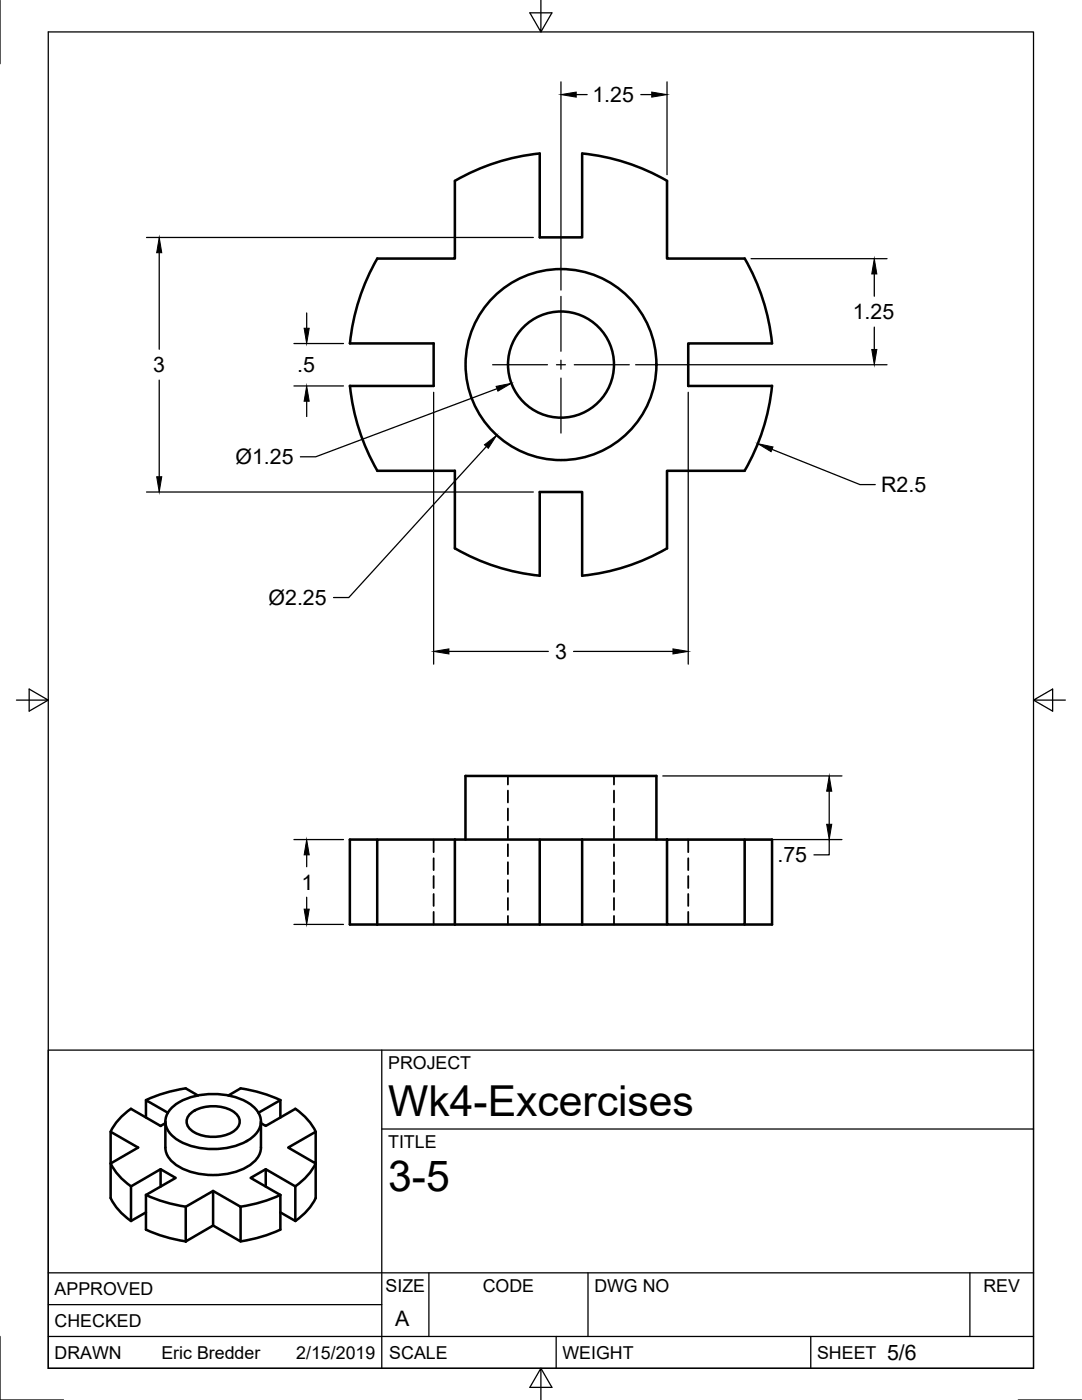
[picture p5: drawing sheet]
<svg xmlns="http://www.w3.org/2000/svg" width="216mm" height="279mm" viewBox="0 0 216 279" stroke-linecap="round" stroke-linejoin="round" font-family="sans-serif">
<!-- layer: Visible -->
<g fill="none" stroke="#000" stroke-width=".51">
<path d="M90.8 36.1v15.5h-15.5a42.4 42.4 0 0 0-5.5 16.9M90.8 36.1a41.9 41.9 0 0 1 16.9-5.5v16.8h8.5v-16.8a41.8 41.8 0 0 1 16.9 5.5M133.1 36.1v15.5h15.5a42.3 42.3 0 0 1 5.5 16.9h-16.8v8.5h16.8M69.8 68.5h16.7v8.5h-16.7M69.8 77a42.4 42.4 0 0 0 5.5 16.9M154.1 77a42.4 42.4 0 0 1-5.5 16.9M75.3 94h15.5v15.5M148.6 94h-15.5v15.4a42.3 42.3 0 0 1-16.9 5.5M90.8 109.4a42.3 42.3 0 0 0 16.9 5.5M107.7 114.9v-16.7h8.5v16.7M75.3 167.6h-5.5v16.9h5.5M90.8 167.6h16.9"/>
<path d="M90.8 167.6h-15.5v16.9M90.8 167.6v16.9M92.9 167.6v-12.7h38.1v12.7M116.2 167.6h16.9M116.2 167.6h-8.5v16.9M116.2 167.6v16.9M133.1 167.6h15.5v16.9h-15.5zM148.6 167.6h5.5v16.9h-5.5M75.3 184.5h15.5M90.8 184.5h16.9M107.7 184.5h8.5M116.2 184.5h16.9"/>
<path d="M39.5 218.6l-2.4-1.4a29.3 29.3 0 0 0-8 2.3M48 217.2l-2.4 1.4M48 217.2a29.3 29.3 0 0 1 7.9 2.3M55.9 219.6v3.4M55.9 219.6l-4.3 2.5M22.1 232.2v-6.3l5.5 3.1-5.5 3.2v6.9a11.9 11.9 0 0 0 4 4.6M22.1 232.2a11.9 11.9 0 0 0 4 4.5M26.1 236.8l5.9-3.5 3.1 1.8-6 3.4M26.1 236.8v6.9M29.1 238.5v6.9a28.9 28.9 0 0 0 8 2.3M29.1 238.5a28.9 28.9 0 0 0 8 2.3M32 233.3v3.5"/>
<path d="M33 223.8v5.2a5 5 0 0 0 3.3 4.2 14.9 14.9 0 0 0 13.4-.6 4.7 4.7 0 0 0 2.4-3.6v-5.2M33 224.2l-1 .5-5.9-3.4a11.9 11.9 0 0 0-4 4.5M33.5 222.1l-4.4-2.5v3.4M34.1 221.2a12.3 12.3 0 0 1 9.7-2.8 10.2 10.2 0 0 1 7.7 3.5 3.7 3.7 0 0 1-1.3 5.2 14.3 14.3 0 0 1-15.3 0 3.7 3.7 0 0 1-.8-5.9zM38.1 222.1a7.8 7.8 0 0 1 8.9 0 2.06 2.06 0 0 1 0 3.4 7.8 7.8 0 0 1-8.9 0 2.06 2.06 0 0 1 0-3.4zM42.5 237.7l5.5 3.1v7l-5.5-3.2M52.1 224.2l.9 .5 5.9-3.4a11.9 11.9 0 0 1 4.1 4.5M53 233.3v3.5M55.9 238.5a28.9 28.9 0 0 1-7.9 2.3M55.9 238.5v6.9a28.9 28.9 0 0 1-7.9 2.3M58.9 236.8l-5.9-3.5-3 1.8 5.9 3.4M58.9 236.8v6.9"/>
<path d="M63 232.2a11.9 11.9 0 0 1-4.1 4.5M63 232.2l-5.5-3.2 5.5-3.1v13.2a11.9 11.9 0 0 1-4.1 4.6M29.1 242l-3 1.7M37.1 240.8l5.4-3.1v6.9l-5.4 3.2zM55.9 242l3 1.7"/>
<circle cx="111.9" cy="72.8" r="19.1"/>
<circle cx="112" cy="72.8" r="10.6"/>
</g>
<!-- layer: Hidden -->
<g fill="none" stroke="#000" stroke-width=".36">
<path d="M101.3 154.9v1.7M101.3 157.8v2.3M122.5 154.9v1.7M122.5 157.8v2.3M86.5 167.6v2.5M86.5 171.3v2.4M86.5 174.8v2.4M86.5 178.4v2.4M101.3 161.4v2.3M101.3 164.9v2.4M101.3 168.5v2.4M101.3 172.1v2.4"/>
<path d="M101.3 175.6v2.4M101.3 179.2v2.4M122.5 161.4v2.3M122.5 164.9v2.4M122.5 168.5v2.4M122.5 172.1v2.4M122.5 175.6v2.4M122.5 179.2v2.4M137.3 167.6v2.5M137.3 171.3v2.4M137.3 174.8v2.4M137.3 178.4v2.4"/>
<path d="M86.5 182v2.5M101.3 182.8v1.7M122.5 182.8v1.7M137.3 182v2.5"/>
</g>
<!-- layer: Border -->
<path d="M0 0v12.7M9.6 6.4h196.6v266.7h-196.6zM107.9 0v6.4l-2.2-3.8h4.4l-2.2 3.8M3.3 139.7h6.3l-3.8-2.2v4.4l3.8-2.2M206.2 139.7l3.8 2.2v-4.4l-3.8 2.2h6.4M0 266.7v12.7h12.7M107.9 273.1l2.2 3.8h-4.4l2.2-3.8v6.3M203.2 279.4h12.7" fill="none" stroke="#000" stroke-width=".25"/>
<!-- layer: Titleblock -->
<path d="M9.6 209.6h196.6v63.5h-196.6zM76.2 209.6v63.5M76.2 225.3h130M9.6 254h196.6M85.6 254v12.7M117.3 254v12.7M193.5 254v12.7M9.6 266.7h196.6M9.6 260.4h66.6M111 266.7v6.4M161.8 266.7v6.4" fill="none" stroke="#000" stroke-width=".25"/>
<!-- layer: Dimensions -->
<g fill="none" stroke="#000" stroke-width=".25">
<path d="M111.9 16.3v41.6M115 18.9h2.2M127.9 18.9h2.1M133.1 16.3v18.6M29.2 47.4h77.2M31.8 50.4v19.3M149.9 51.6h27.1M174.5 54.7v4.4M31.8 75.9v19.2M58.7 68.6h9.8M58.7 77h9.8M61.2 62.5v3"/>
<path d="M86.5 78.3v54.2M99.2 77.6l-36.2 13.6h-3.1M126.8 72.8h50.2M137.3 78.3v54.2M174.5 65.3v4.4M29.2 98.2h77.2M61.2 80.1v3M97 89.1l-27.4 30.2h-3.1M154.1 89.7l17.5 7h3M89.6 130h19.8M114.4 130h19.9M132.2 154.9h35.8"/>
<path d="M165.5 157.9v6.6M58.7 167.6h9.8M61.2 170.6v2.4M61.2 179.1v2.3M132.2 167.6h35.8M165.5 167.6v3h-3.1M58.7 184.5h9.8"/>
</g>
<g fill="#000" stroke="#000" stroke-width=".2">
<path d="M111.9 18.9l3.1-.5v1zM130 18.4l3.1 .5-3.1 .5zM31.8 47.4l.5 3h-1zM174.5 51.6l.5 3.1h-1.1zM60.7 65.5h1l-.5 3.1zM99 77.1l3-.6-2.6 1.6zM173.9 69.7h1.1l-.5 3.1zM31.3 95.1h1l-.5 3.1zM61.2 77l.5 3.1h-1zM96.7 88.8l2.4-1.9-1.7 2.6zM151.2 88.5l3 .7-.3 .9zM86.5 130l3.1-.5v1z"/>
<path d="M134.3 129.5l3 .5-3 .5zM165.5 154.9l.5 3h-1zM61.2 167.6l.5 3h-1zM165 164.5h1l-.5 3.1zM60.7 181.4h1l-.5 3.1z"/>
</g>
<!-- layer: Center Lines -->
<path d="M111.9 59.2v10.9M98.3 72.8h10.9M111 72.8h1.8M111.9 71.9v1.8M111.9 75.5v10.9M114.6 72.8h11" fill="none" stroke="#000" stroke-width=".25"/>
<g font-size="8.5">
<text x="77.4" y="222.8">Wk4-Excercises</text>
<text x="77.4" y="237.8">3-5</text>
</g>
<g font-size="4.3">
<text x="118.2" y="20.4">1.25</text>
<text x="170.2" y="63.7">1.25</text>
<text x="30.6" y="74.3">3</text>
<text x="59.3" y="74.3">.5</text>
<text x="47" y="92.6">Ø1.25</text>
<text x="175.8" y="98.2">R2.5</text>
<text x="53.6" y="120.7">Ø2.25</text>
<text x="110.7" y="131.5">3</text>
<text x="155.1" y="172.1">.75</text>
<text x="60.2" y="177.5">1</text>
<text x="78.9" y="264.5">A</text>
<text x="177" y="271.4">5/6</text>
</g>
<g font-size="3.5">
<text x="77.4" y="213.4">PROJECT</text>
<text x="77.4" y="229.1">TITLE</text>
<text x="76.9" y="257.8">SIZE</text>
<text x="96.3" y="257.8">CODE</text>
<text x="118.6" y="257.8">DWG NO</text>
<text x="196.2" y="257.8">REV</text>
<text x="10.9" y="258.5">APPROVED</text>
<text x="10.9" y="264.8">CHECKED</text>
<text x="10.9" y="271.2">DRAWN</text>
<text x="32.2" y="271.2">Eric Bredder</text>
<text x="59.1" y="271.2">2/15/2019</text>
<text x="77.7" y="271.2">SCALE</text>
<text x="112.2" y="271.2">WEIGHT</text>
<text x="163" y="271.2">SHEET</text>
</g>
</svg>
